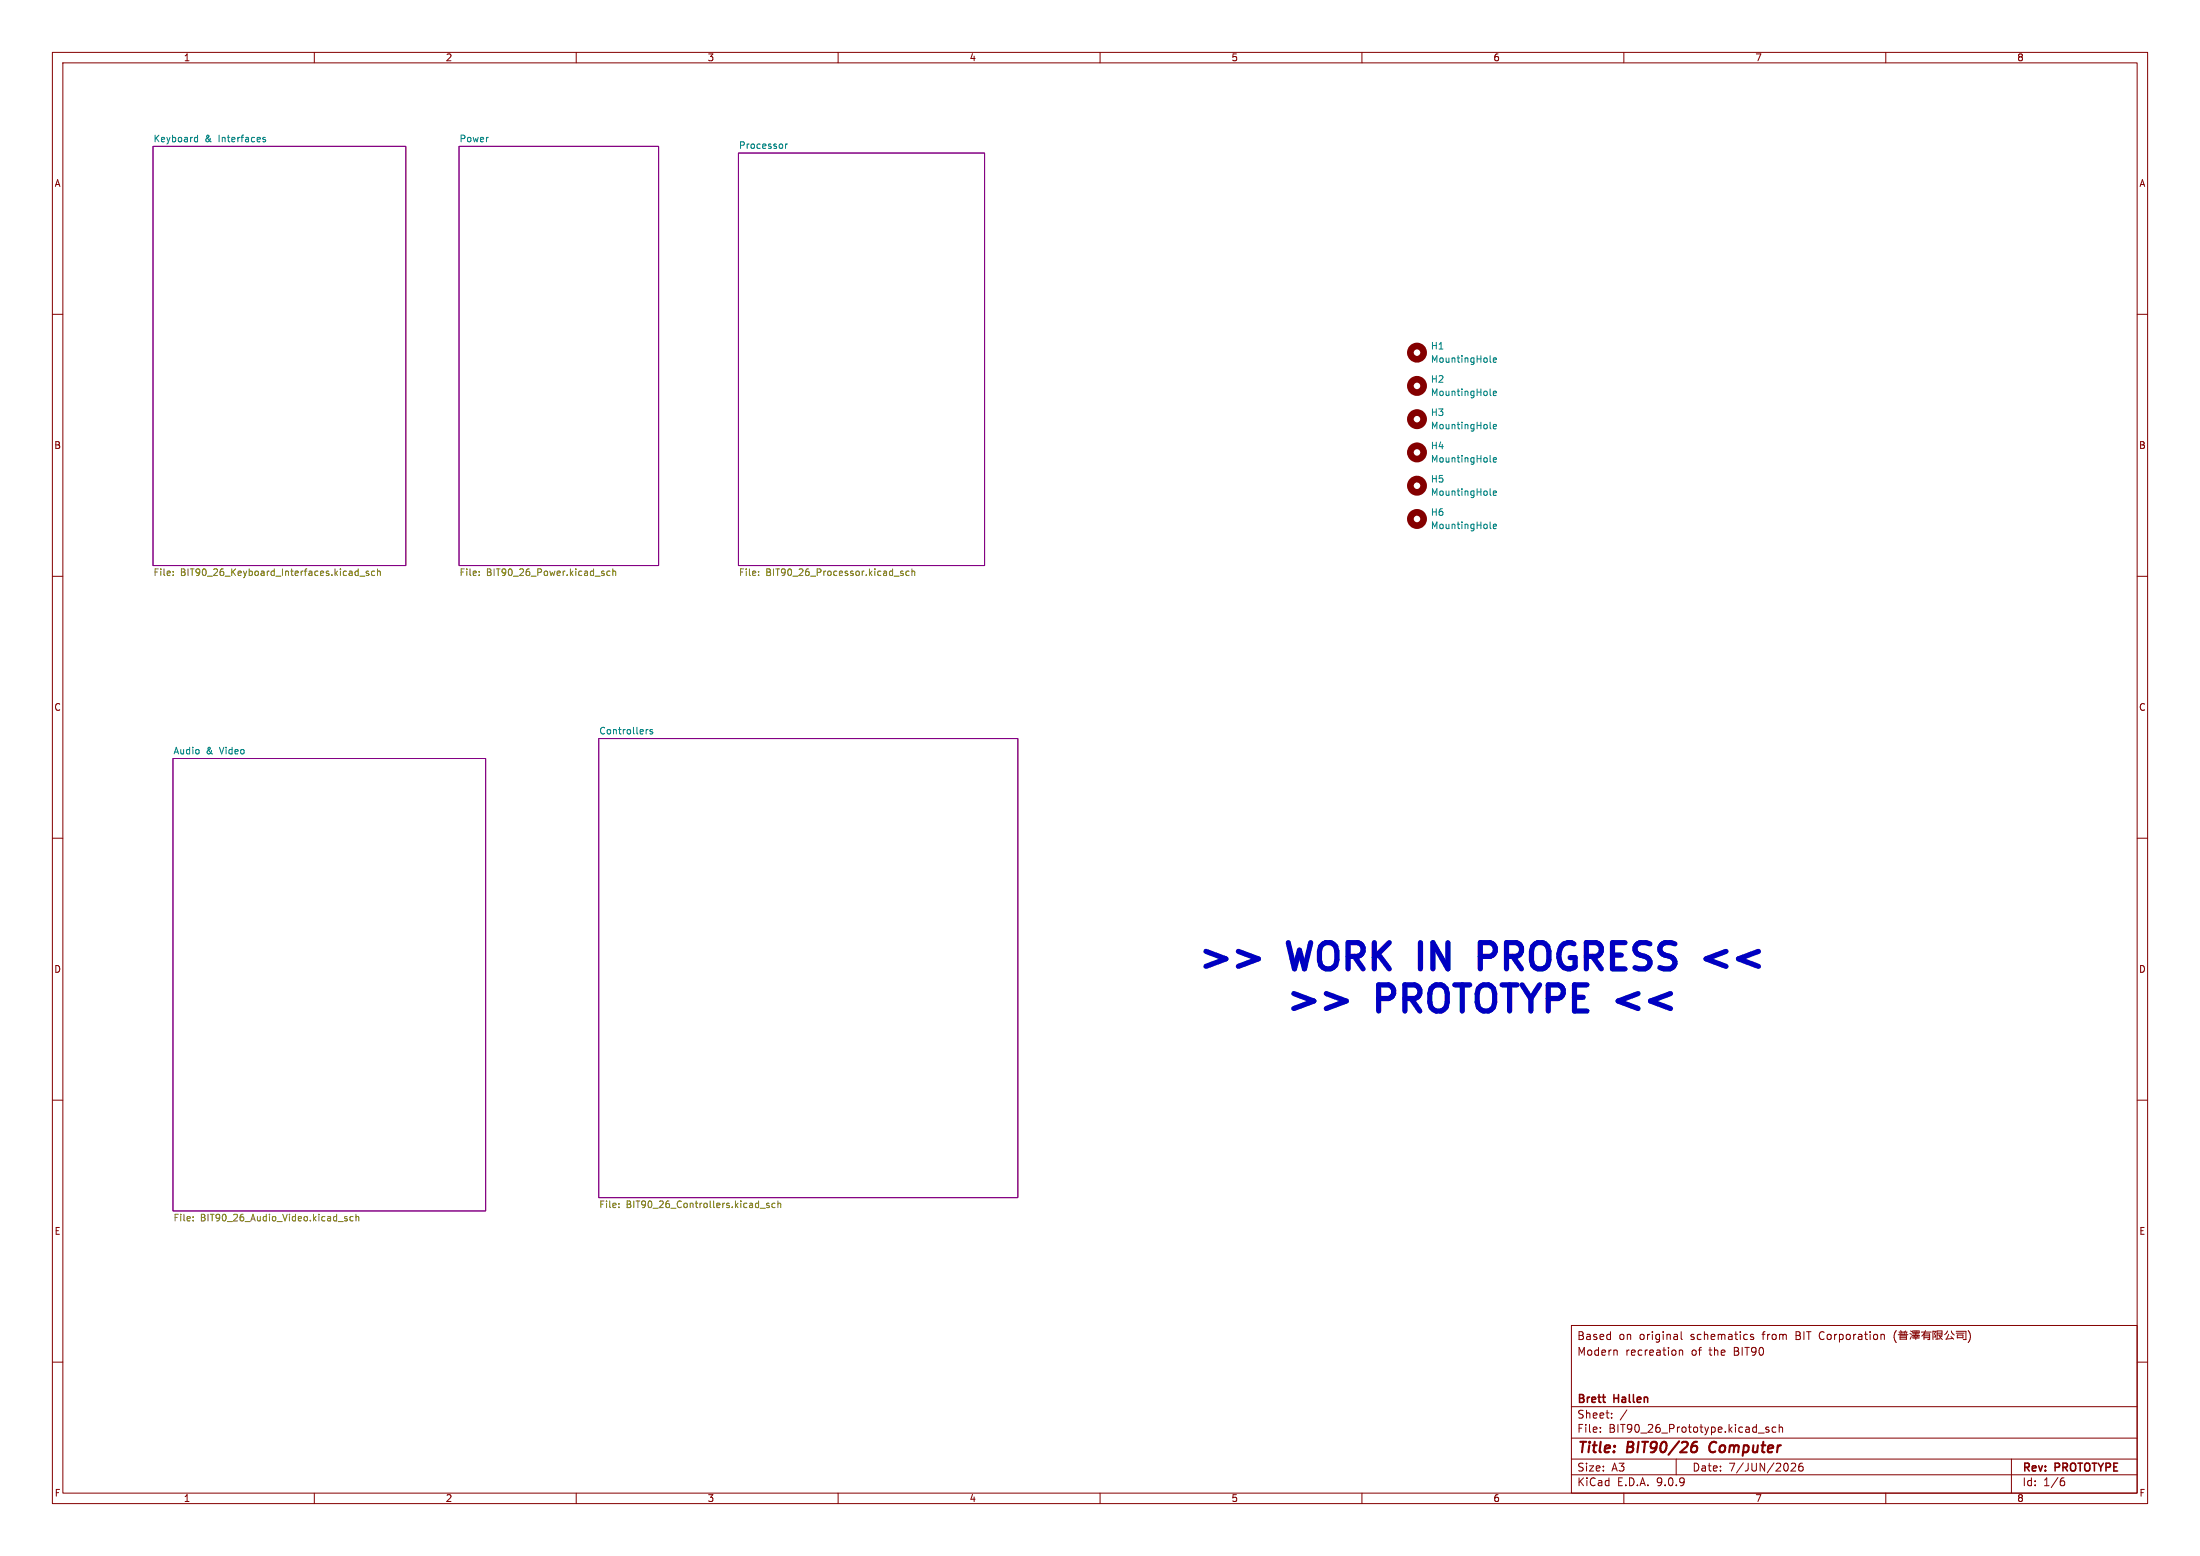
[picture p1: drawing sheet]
<svg xmlns="http://www.w3.org/2000/svg" width="420mm" height="297mm" viewBox="0 0 420 297" stroke-linecap="round" stroke-linejoin="round" font-family="sans-serif">
<g fill="none" stroke="#840000" stroke-width=".19">
<path d="M10 10h400v277h-400zM12 12h396v273h-396zM60 10v2M110 10v2M160 10v2M210 10v2M260 10v2M310 10v2M360 10v2M10 60h2M408 60h2M10 110h2"/>
<path d="M408 110h2M10 160h2M408 160h2M10 210h2M408 210h2M300 253h108v32h-108zM308.7 257.8v.9M320.6 257.7v1M320.6 257.8l.2-.1 .4 .1v.9M320.9 254.2v1.3l.3 .2M334.7 254.8l-.3-.1-.2 .2v.2l.5 .2v.3h-.5M359.3 254.7h.2l.2 .2v.8"/>
<path d="M362 254a1.72 1.72 0 0 0 0 2.3M362.4 254.8h1.8M362.5 254.3h1.6M362.7 254.4l.1 .2M362.7 255.6h1.2M362.7 255.3h1.2M362.7 255.7v-.7h1.2v.7M362.9 254v.3M363.1 254.3v.5M363.5 254.3v.5M363.8 254l-.1 .2M363.9 254.3v.3"/>
<path d="M364.6 254.5l.3 .2M364.7 254l.3 .2M364.9 255.1l-.2 .5M365 254.9h1.4M365.1 255.2h1.3M365.2 255.4h1.2M365.2 254h1.2v.4h-1.2zM365.2 254.6h1.1M365.4 255v.2M365.6 254v.4M365.7 254.5v.3M365.7 255.2v.5"/>
<path d="M365.9 254v.4M366.1 254.9l-.1 .2M366.8 254.3h1.9M367.3 254.6h1.1v1.1h-.4M367.3 255h1.1M367.3 255.3h1.1M367.3 254.6v1.1M367.3 254.6l-.4 .4M367.6 254l-.3 .6M369 254v1.7M369 254.1h.6l-.3 .4M369.3 254.6l.2 .6h-.3"/>
<path d="M369.8 254.8h.9v-.8h-.9v1.6M369.8 254.5h.9M370.2 254.9l.6 .8M370.4 255.5l-.9 .1M370.7 255l-.3 .2M371.8 254l-.6 .8M372 254.7l-.4 .9M372.4 255.1l.5 .5M372.5 254l.1 .3 .5 .5M372.8 255.5l-1.4 .1M373.4 254.1h1.9v1.6h-.5M373.4 254.5h1.5"/>
<path d="M373.7 255.3h1M373.7 255.4v-.6h1v.6M375.7 254a1.72 1.72 0 0 1 0 2.3M10 260h2M300 278.5h108M300 274.5h108M300 268.5h108M305.5 273.2v.2M305.5 272.5v.1M307.7 270.5v.2M307.7 269.8v.1M310.6 269.1l-1.3 1.9"/>
<path d="M320 278.5v3M335.7 273.5h1.1M337.7 272.5l-.4-.1-.2 .2 .1 .2 .5 .2v.3h-.6M339 272.5l-.4-.1-.3 .3 .1 .6h.6M339.7 272.5l.2-.1 .3 .1 .1 .9M339.7 271.9v1.5M341.9 279.4l.6-.1 .2 .1 .1 .3-.9 1.1h.9M344.1 279.3a.59 .59 0 0 0-.7 .6v.6l.1 .2 .4 .1 .3-.2v-.5l-.1-.2h-.4l-.3 .2M384 278.5v6.5M408 260h2M60 285v2M110 285v2"/>
<path d="M160 285v2M210 285v2M260 285v2M300 281.5h108M310 285v2M360 285v2M393.6 282.7h.4l.2 .2-.1 .5-.5 .2M394 282.1l-.4 .1"/>
</g>
<path d="M323.1 276.1h.8l.1 .2v.5a.66 .66 0 0 1-.9 .4M324 275.2a.81 .81 0 0 0-1 .5M326.6 275.5a1.27 1.27 0 0 0 0 1.6" fill="none" stroke="#840000" stroke-width=".4"/>
<path d="M29.2 27.9h48.3v80.1h-48.3zM87.6 27.9h38.1v80.1h-38.1zM141 29.2h47v78.8h-47zM33 144.8h59.7v86.3h-59.7zM114.3 141h80v87.6h-80z" fill="none" stroke="#840084" stroke-width=".19"/>
<g fill="none" stroke="#008484" stroke-width=".19">
<path d="M37.2 27h.5M37.2 26.3h.5M37.7 25.8v1.3M50.7 26.3l-.3-.1-.2 .2v.2l.5 .1v.3h-.5M150 27.5v.8M150.3 27.5l-.3 .2M284.5 69l.2 .2M284.5 75.3l.2 .2M285.1 68.7l.6-.1-.1-.2-.3-.1-.2 .2v.6h.5M285.1 75.1l.6-.1-.1-.3h-.3l-.2 .1v.6h.5M284.5 94.4l.2 .2M284.5 81.7l.2 .2"/>
<path d="M284.5 88l.2 .2M285.1 94.1l.6-.1-.1-.2-.3-.1-.2 .2v.6h.5M285.1 81.4l.6-.1-.1-.2-.3-.1-.2 .2v.6h.5M285.1 87.8l.6-.1-.1-.3h-.3l-.2 .1v.6h.5M284.5 100.7l.2 .2M285.1 100.5l.6-.1-.1-.3h-.3l-.2 .1v.6h.5M123.7 139.2l-.3 .3M124.6 139.3l-.3-.1-.2 .2v.2l.5 .1v.3h-.5"/>
</g>
<g fill="none" stroke="#848400" stroke-width=".19">
<path d="M33.1 109.7v.2M33.1 109.1v.1M68.3 109l.1 .1M68.4 108.6v1.3M68.4 109.8l-.1 .1M68.7 110h.9M70.4 109.1l-.3-.1-.2 .2v.2l.5 .1v.3h-.5M71.5 109.1l-.3-.1-.3 .3 .1 .5h.5M72.1 109.1l.1-.1 .4 .1v.8M72.1 108.6v1.3M91.5 109.7v.2M91.5 109.1v.1"/>
<path d="M116.5 109.1l-.4-.1-.2 .3 .1 .5h.5M117 109.1l.2-.1 .3 .1v.8M117 108.6v1.3M144.8 109.7v.2M144.8 109.1v.1M170.7 110h1M172.4 109.1l-.3-.1-.2 .2 .1 .2 .4 .1v.3h-.5M173.5 109.1l-.3-.1-.3 .3 .2 .5h.4M174.1 109.1l.2-.1 .3 .1v.8M174.1 108.6v1.3M36.9 232.9v.1M36.9 232.3v.1"/>
<path d="M65.8 232.4l.5 .4-.2 .2h-.3M66.3 232.3l-.3-.1-.2 .2M67.4 232.3l-.4-.1-.2 .2 .1 .6h.5M68 232.3l.1-.1 .3 .1 .1 .7M68 231.8v1.2M118.1 230.4v.1M118.1 229.7v.1M145.1 230.6h1M146.8 229.7h-.3l-.2 .1 .1 .2 .4 .1v.3h-.5M148 229.7h-.4l-.2 .2 .1 .5h.5M148.5 229.8l.2-.1h.3l.1 .8M148.5 229.2v1.3"/>
</g>
<g fill="none" stroke="#840000" stroke-width="1.3">
<circle cx="270.5" cy="67.3" r="1.27"/>
<circle cx="270.5" cy="73.7" r="1.27"/>
<circle cx="270.5" cy="99.1" r="1.27"/>
<circle cx="270.5" cy="86.4" r="1.27"/>
<circle cx="270.5" cy="92.7" r="1.27"/>
<circle cx="270.5" cy="80" r="1.27"/>
</g>
<path d="M284.5 179.9h-1.9v5M236.4 181.6l3.8 1.4-3.8 1.5M253.2 189.6l3.8 1.5-3.8 1.4M282.6 182.5h1.9M329.5 181.6l-3.8 1.4 3.8 1.5" fill="none" stroke="#0000c2" stroke-width="1"/>
<g font-size="7" fill="#0000c2">
<text x="228" y="186.7">&gt;&gt;</text>
<text x="246.2" y="186.7">WORK IN</text>
<text x="286.4" y="186.7">PROGRESS</text>
<text x="331.5" y="186.7">&lt;&lt;</text>
<text x="244.8" y="194.7">&gt;&gt;</text>
<text x="263" y="194.7">PROTOTYPE &lt;&lt;</text>
</g>
<g font-size="2.8" fill="#840000">
<text x="301" y="277.9">Title:</text>
<text x="310.6" y="277.9">BIT90/26</text>
<text x="327.2" y="277.9">Computer</text>
</g>
<g font-size="2.1" fill="#840000">
<text x="301" y="256">Based</text>
<text x="309" y="256">on</text>
<text x="313" y="256">original</text>
<text x="322.9" y="256">schematics</text>
<text x="336.8" y="256">from</text>
<text x="343.2" y="256">BIT Corporation</text>
<text x="301" y="259">Modern</text>
<text x="310.3" y="259">recreation</text>
<text x="322.9" y="259">of</text>
<text x="326.5" y="259">the</text>
<text x="331.3" y="259">BIT90</text>
<text x="301" y="268.2">Brett</text>
<text x="308.2" y="268.2">Hallen</text>
<text x="301" y="273.7">File:</text>
<text x="301" y="271">Sheet:</text>
<text x="307.1" y="273.7">BIT90_26_Prototype.kicad_sch</text>
<text x="301" y="281.1">Size:</text>
<text x="307.6" y="281.1">A3</text>
<text x="323" y="281.1">Date:</text>
<text x="330" y="281.1">7/JUN/2026</text>
<text x="386" y="281.3">Rev:</text>
<text x="392.4" y="281.3">PROTOTYPE</text>
<text x="301" y="283.9">KiCad</text>
<text x="308.7" y="283.9">E.D.A.</text>
<text x="316.3" y="283.9">9.0.9</text>
<text x="386" y="283.9">Id:</text>
<text x="390.1" y="283.9">1/6</text>
</g>
<g font-size="1.8" fill="#840000">
<text x="35" y="11.9">1</text>
<text x="85" y="11.9">2</text>
<text x="135" y="11.9">3</text>
<text x="185" y="11.9">4</text>
<text x="235" y="11.9">5</text>
<text x="285" y="11.9">6</text>
<text x="335" y="11.9">7</text>
<text x="385" y="11.9">8</text>
<text x="10.3" y="35.9">A</text>
<text x="408.3" y="35.9">A</text>
<text x="10.3" y="85.9">B</text>
<text x="408.2" y="85.9">B</text>
<text x="10.3" y="135.9">C</text>
<text x="408.2" y="135.9">C</text>
<text x="10.3" y="185.9">D</text>
<text x="408.2" y="185.9">D</text>
<text x="10.3" y="235.9">E</text>
<text x="408.3" y="235.9">E</text>
<text x="10.3" y="285.9">F</text>
<text x="35" y="286.9">1</text>
<text x="85" y="286.9">2</text>
<text x="135" y="286.9">3</text>
<text x="185" y="286.9">4</text>
<text x="235" y="286.9">5</text>
<text x="285" y="286.9">6</text>
<text x="335" y="286.9">7</text>
<text x="385" y="286.9">8</text>
<text x="408.3" y="285.9">F</text>
</g>
<g font-size="1.8" fill="#008484">
<text x="29.2" y="27.2">Keyboard</text>
<text x="39.1" y="27.2">&amp;</text>
<text x="41.8" y="27.2">Interfaces</text>
<text x="87.6" y="27.2">Power</text>
<text x="141" y="28.5">Processor</text>
<text x="273.1" y="66.9">H1</text>
<text x="273.1" y="69.4">MountingHole</text>
<text x="273.1" y="73.3">H2</text>
<text x="273.1" y="75.8">MountingHole</text>
<text x="273.1" y="79.6">H3</text>
<text x="273.1" y="82.1">MountingHole</text>
<text x="273.1" y="86">H4</text>
<text x="273.1" y="88.5">MountingHole</text>
<text x="273.1" y="92.3">H5</text>
<text x="273.1" y="94.8">MountingHole</text>
<text x="273.1" y="98.7">H6</text>
<text x="273.1" y="101.2">MountingHole</text>
<text x="114.3" y="140.3">Controllers</text>
<text x="33" y="144.1">Audio</text>
<text x="39.3" y="144.1">&amp;</text>
<text x="42.1" y="144.1">Video</text>
</g>
<g font-size="1.8" fill="#848400">
<text x="29.2" y="110.3">File:</text>
<text x="34.4" y="110.3">BIT90_26_Keyboard_Interfaces.kicad_sch</text>
<text x="87.6" y="110.3">File:</text>
<text x="92.9" y="110.3">BIT90_26_Power.kicad_sch</text>
<text x="141" y="110.3">File:</text>
<text x="146.2" y="110.3">BIT90_26_Processor.kicad_sch</text>
<text x="33" y="233.5">File:</text>
<text x="38.2" y="233.5">BIT90_26_Audio_Video.kicad_sch</text>
<text x="114.3" y="230.9">File:</text>
<text x="119.5" y="230.9">BIT90_26_Controllers.kicad_sch</text>
</g>
</svg>
